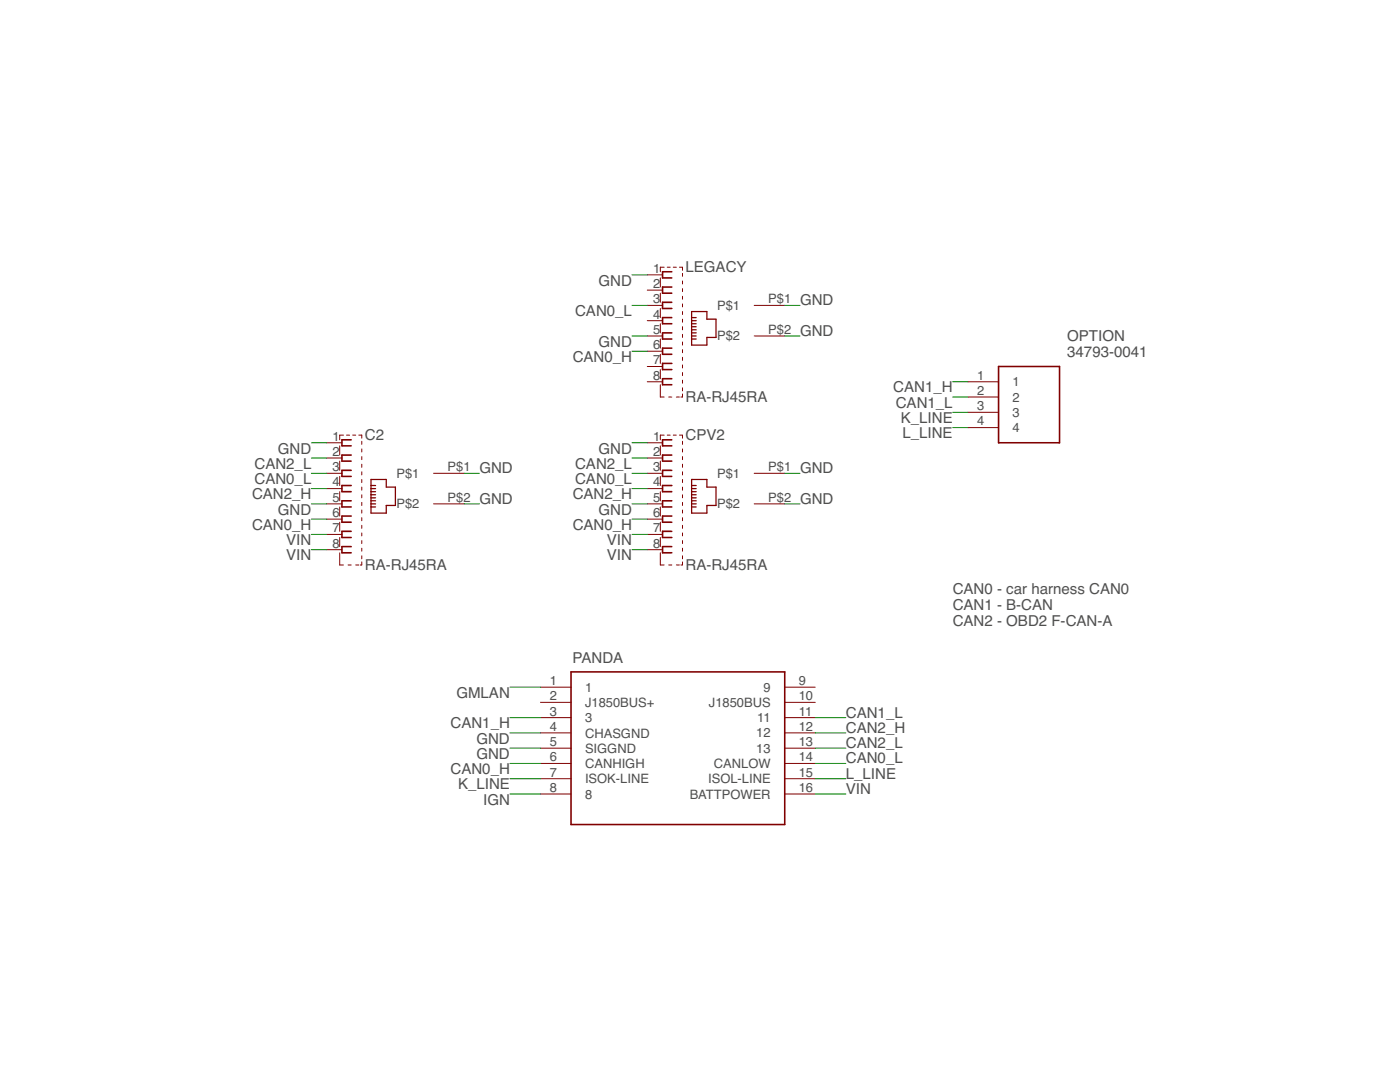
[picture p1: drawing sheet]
<?xml version="1.0" encoding="utf-8"?>
<!DOCTYPE eagle SYSTEM "eagle.dtd">
<eagle version="8.3.2">
<drawing>
<settings>
<setting alwaysvectorfont="no"/>
<setting verticaltext="up"/>
</settings>
<grid distance="0.1" unitdist="inch" unit="inch" style="lines" multiple="1" display="no" altdistance="0.01" altunitdist="inch" altunit="inch"/>
<schematic xreflabel="%F%N/%S.%C%R" xrefpart="/%S.%C%R">
<libraries>
<library name="comma.ai">
<symbols>
<symbol name="OBDII">
<wire x1="-17.78" y1="12.7" x2="-17.78" y2="-12.7" width="0.254" layer="94"/>
<wire x1="-17.78" y1="-12.7" x2="17.78" y2="-12.7" width="0.254" layer="94"/>
<wire x1="17.78" y1="-12.7" x2="17.78" y2="12.7" width="0.254" layer="94"/>
<wire x1="17.78" y1="12.7" x2="-17.78" y2="12.7" width="0.254" layer="94"/>
<pin name="1" x="-22.86" y="10.16" length="middle"/>
<pin name="J1850BUS+" x="-22.86" y="7.62" length="middle"/>
<pin name="3" x="-22.86" y="5.08" length="middle"/>
<pin name="CHASGND" x="-22.86" y="2.54" length="middle"/>
<pin name="SIGGND" x="-22.86" y="0" length="middle"/>
<pin name="CANHIGH" x="-22.86" y="-2.54" length="middle"/>
<pin name="ISOK-LINE" x="-22.86" y="-5.08" length="middle"/>
<pin name="8" x="-22.86" y="-7.62" length="middle"/>
<pin name="9" x="22.86" y="10.16" length="middle" rot="R180"/>
<pin name="J1850BUS" x="22.86" y="7.62" length="middle" rot="R180"/>
<pin name="11" x="22.86" y="5.08" length="middle" rot="R180"/>
<pin name="12" x="22.86" y="2.54" length="middle" rot="R180"/>
<pin name="13" x="22.86" y="0" length="middle" rot="R180"/>
<pin name="CANLOW" x="22.86" y="-2.54" length="middle" rot="R180"/>
<pin name="ISOL-LINE" x="22.86" y="-5.08" length="middle" rot="R180"/>
<pin name="BATTPOWER" x="22.86" y="-7.62" length="middle" rot="R180"/>
<text x="-17.526" y="14.224" size="1.778" layer="95">&gt;NAME</text>
</symbol>
<symbol name="JACK8SH">
<wire x1="1.524" y1="10.668" x2="0" y2="10.668" width="0.254" layer="94"/>
<wire x1="0" y1="10.668" x2="0" y2="9.652" width="0.254" layer="94"/>
<wire x1="0" y1="9.652" x2="1.524" y2="9.652" width="0.254" layer="94"/>
<wire x1="1.524" y1="8.128" x2="0" y2="8.128" width="0.254" layer="94"/>
<wire x1="0" y1="8.128" x2="0" y2="7.112" width="0.254" layer="94"/>
<wire x1="0" y1="7.112" x2="1.524" y2="7.112" width="0.254" layer="94"/>
<wire x1="1.524" y1="5.588" x2="0" y2="5.588" width="0.254" layer="94"/>
<wire x1="0" y1="5.588" x2="0" y2="4.572" width="0.254" layer="94"/>
<wire x1="0" y1="4.572" x2="1.524" y2="4.572" width="0.254" layer="94"/>
<wire x1="1.524" y1="3.048" x2="0" y2="3.048" width="0.254" layer="94"/>
<wire x1="0" y1="3.048" x2="0" y2="2.032" width="0.254" layer="94"/>
<wire x1="0" y1="2.032" x2="1.524" y2="2.032" width="0.254" layer="94"/>
<wire x1="1.524" y1="0.508" x2="0" y2="0.508" width="0.254" layer="94"/>
<wire x1="0" y1="0.508" x2="0" y2="-0.508" width="0.254" layer="94"/>
<wire x1="0" y1="-0.508" x2="1.524" y2="-0.508" width="0.254" layer="94"/>
<wire x1="1.524" y1="-2.032" x2="0" y2="-2.032" width="0.254" layer="94"/>
<wire x1="0" y1="-2.032" x2="0" y2="-3.048" width="0.254" layer="94"/>
<wire x1="0" y1="-3.048" x2="1.524" y2="-3.048" width="0.254" layer="94"/>
<wire x1="1.524" y1="-4.572" x2="0" y2="-4.572" width="0.254" layer="94"/>
<wire x1="0" y1="-4.572" x2="0" y2="-5.588" width="0.254" layer="94"/>
<wire x1="0" y1="-5.588" x2="1.524" y2="-5.588" width="0.254" layer="94"/>
<wire x1="1.524" y1="-7.112" x2="0" y2="-7.112" width="0.254" layer="94"/>
<wire x1="0" y1="-7.112" x2="0" y2="-8.128" width="0.254" layer="94"/>
<wire x1="0" y1="-8.128" x2="1.524" y2="-8.128" width="0.254" layer="94"/>
<wire x1="-0.381" y1="-10.16" x2="0.254" y2="-10.16" width="0.127" layer="94"/>
<wire x1="1.016" y1="-10.16" x2="1.524" y2="-10.16" width="0.127" layer="94"/>
<wire x1="2.286" y1="-10.16" x2="2.794" y2="-10.16" width="0.127" layer="94"/>
<wire x1="3.048" y1="-10.16" x2="3.302" y2="-10.16" width="0.127" layer="94"/>
<wire x1="3.302" y1="-10.16" x2="3.302" y2="-9.652" width="0.127" layer="94"/>
<wire x1="3.302" y1="9.906" x2="3.302" y2="10.414" width="0.127" layer="94"/>
<wire x1="3.302" y1="10.922" x2="3.302" y2="11.43" width="0.127" layer="94"/>
<wire x1="3.302" y1="11.43" x2="2.794" y2="11.43" width="0.127" layer="94"/>
<wire x1="2.286" y1="11.43" x2="1.778" y2="11.43" width="0.127" layer="94"/>
<wire x1="1.27" y1="11.43" x2="0.762" y2="11.43" width="0.127" layer="94"/>
<wire x1="0.254" y1="11.43" x2="-0.381" y2="11.43" width="0.127" layer="94"/>
<wire x1="-0.381" y1="11.43" x2="-0.381" y2="10.668" width="0.127" layer="94"/>
<wire x1="-0.381" y1="9.652" x2="-0.381" y2="8.128" width="0.127" layer="94"/>
<wire x1="-0.381" y1="7.112" x2="-0.381" y2="5.588" width="0.127" layer="94"/>
<wire x1="-0.381" y1="4.572" x2="-0.381" y2="3.048" width="0.127" layer="94"/>
<wire x1="-0.381" y1="2.032" x2="-0.381" y2="0.508" width="0.127" layer="94"/>
<wire x1="-0.381" y1="-0.508" x2="-0.381" y2="-2.032" width="0.127" layer="94"/>
<wire x1="-0.381" y1="-3.048" x2="-0.381" y2="-4.572" width="0.127" layer="94"/>
<wire x1="-0.381" y1="-5.588" x2="-0.381" y2="-7.112" width="0.127" layer="94"/>
<wire x1="-0.381" y1="-8.128" x2="-0.381" y2="-10.16" width="0.127" layer="94"/>
<wire x1="4.826" y1="4.064" x2="4.826" y2="3.048" width="0.1998" layer="94"/>
<wire x1="4.826" y1="3.048" x2="4.826" y2="2.54" width="0.1998" layer="94"/>
<wire x1="4.826" y1="2.54" x2="4.826" y2="2.032" width="0.1998" layer="94"/>
<wire x1="4.826" y1="2.032" x2="4.826" y2="1.524" width="0.1998" layer="94"/>
<wire x1="4.826" y1="1.524" x2="4.826" y2="1.016" width="0.1998" layer="94"/>
<wire x1="4.826" y1="1.016" x2="4.826" y2="0.508" width="0.1998" layer="94"/>
<wire x1="4.826" y1="0.508" x2="4.826" y2="0" width="0.1998" layer="94"/>
<wire x1="4.826" y1="0" x2="4.826" y2="-0.508" width="0.1998" layer="94"/>
<wire x1="4.826" y1="-0.508" x2="4.826" y2="-1.524" width="0.1998" layer="94"/>
<wire x1="4.826" y1="-1.524" x2="7.366" y2="-1.524" width="0.1998" layer="94"/>
<wire x1="7.366" y1="-1.524" x2="7.366" y2="-0.254" width="0.1998" layer="94"/>
<wire x1="7.366" y1="-0.254" x2="8.89" y2="-0.254" width="0.1998" layer="94"/>
<wire x1="8.89" y1="-0.254" x2="8.89" y2="2.794" width="0.1998" layer="94"/>
<wire x1="8.89" y1="2.794" x2="7.366" y2="2.794" width="0.1998" layer="94"/>
<wire x1="7.366" y1="2.794" x2="7.366" y2="4.064" width="0.1998" layer="94"/>
<wire x1="7.366" y1="4.064" x2="4.826" y2="4.064" width="0.1998" layer="94"/>
<wire x1="4.826" y1="3.048" x2="5.588" y2="3.048" width="0.1998" layer="94"/>
<wire x1="4.826" y1="2.54" x2="5.588" y2="2.54" width="0.1998" layer="94"/>
<wire x1="4.826" y1="2.032" x2="5.588" y2="2.032" width="0.1998" layer="94"/>
<wire x1="4.826" y1="1.524" x2="5.588" y2="1.524" width="0.1998" layer="94"/>
<wire x1="4.826" y1="1.016" x2="5.588" y2="1.016" width="0.1998" layer="94"/>
<wire x1="4.826" y1="0.508" x2="5.588" y2="0.508" width="0.1998" layer="94"/>
<wire x1="4.826" y1="0" x2="5.588" y2="0" width="0.1998" layer="94"/>
<wire x1="4.826" y1="-0.508" x2="5.588" y2="-0.508" width="0.1998" layer="94"/>
<wire x1="3.302" y1="8.636" x2="3.302" y2="9.144" width="0.127" layer="94"/>
<wire x1="3.302" y1="7.366" x2="3.302" y2="7.874" width="0.127" layer="94"/>
<wire x1="3.302" y1="6.096" x2="3.302" y2="6.604" width="0.127" layer="94"/>
<wire x1="3.302" y1="4.826" x2="3.302" y2="5.334" width="0.127" layer="94"/>
<wire x1="3.302" y1="3.556" x2="3.302" y2="4.064" width="0.127" layer="94"/>
<wire x1="3.302" y1="2.286" x2="3.302" y2="2.794" width="0.127" layer="94"/>
<wire x1="3.302" y1="1.016" x2="3.302" y2="1.524" width="0.127" layer="94"/>
<wire x1="3.302" y1="-0.254" x2="3.302" y2="0.254" width="0.127" layer="94"/>
<wire x1="3.302" y1="-1.524" x2="3.302" y2="-1.016" width="0.127" layer="94"/>
<wire x1="3.302" y1="-2.794" x2="3.302" y2="-2.286" width="0.127" layer="94"/>
<wire x1="3.302" y1="-4.064" x2="3.302" y2="-3.556" width="0.127" layer="94"/>
<wire x1="3.302" y1="-5.334" x2="3.302" y2="-4.826" width="0.127" layer="94"/>
<wire x1="3.302" y1="-6.604" x2="3.302" y2="-6.096" width="0.127" layer="94"/>
<wire x1="3.302" y1="-7.874" x2="3.302" y2="-7.366" width="0.127" layer="94"/>
<wire x1="3.302" y1="-9.144" x2="3.302" y2="-8.636" width="0.127" layer="94"/>
<text x="3.81" y="10.668" size="1.778" layer="95">&gt;NAME</text>
<text x="3.81" y="-10.922" size="1.778" layer="96">&gt;VALUE</text>
<pin name="1" x="-2.54" y="10.16" visible="pad" length="short" direction="pas" swaplevel="1"/>
<pin name="2" x="-2.54" y="7.62" visible="pad" length="short" direction="pas" swaplevel="1"/>
<pin name="3" x="-2.54" y="5.08" visible="pad" length="short" direction="pas" swaplevel="1"/>
<pin name="4" x="-2.54" y="2.54" visible="pad" length="short" direction="pas" swaplevel="1"/>
<pin name="5" x="-2.54" y="0" visible="pad" length="short" direction="pas" swaplevel="1"/>
<pin name="6" x="-2.54" y="-2.54" visible="pad" length="short" direction="pas" swaplevel="1"/>
<pin name="7" x="-2.54" y="-5.08" visible="pad" length="short" direction="pas" swaplevel="1"/>
<pin name="8" x="-2.54" y="-7.62" visible="pad" length="short" direction="pas" swaplevel="1"/>
<pin name="P$1" x="20.32" y="5.08" length="middle" rot="R180"/>
<pin name="P$2" x="20.32" y="0" length="middle" rot="R180"/>
</symbol>
</symbols>
<devicesets>
<deviceset name="OBDII-FEMALE" prefix="J">
<gates>
<gate name="G$1" symbol="OBDII" x="0" y="0"/>
</gates>
<devices>
<device name="FEMALE" package="OBDII-FEMALE">
<connects>
<connect gate="G$1" pin="1" pad="1"/>
<connect gate="G$1" pin="11" pad="11"/>
<connect gate="G$1" pin="12" pad="12"/>
<connect gate="G$1" pin="13" pad="13"/>
<connect gate="G$1" pin="3" pad="3"/>
<connect gate="G$1" pin="8" pad="8"/>
<connect gate="G$1" pin="9" pad="9"/>
<connect gate="G$1" pin="BATTPOWER" pad="16"/>
<connect gate="G$1" pin="CANHIGH" pad="6"/>
<connect gate="G$1" pin="CANLOW" pad="14"/>
<connect gate="G$1" pin="CHASGND" pad="4"/>
<connect gate="G$1" pin="ISOK-LINE" pad="7"/>
<connect gate="G$1" pin="ISOL-LINE" pad="15"/>
<connect gate="G$1" pin="J1850BUS" pad="10"/>
<connect gate="G$1" pin="J1850BUS+" pad="2"/>
<connect gate="G$1" pin="SIGGND" pad="5"/>
</connects>
<technologies>
<technology name=""/>
</technologies>
</device>
</devices>
</deviceset>
<deviceset name="RA-RJ45" prefix="J">
<gates>
<gate name="G$1" symbol="JACK8SH" x="0" y="0"/>
</gates>
<devices>
<device name="RA" package="RA-RJ45">
<connects>
<connect gate="G$1" pin="1" pad="1"/>
<connect gate="G$1" pin="2" pad="2"/>
<connect gate="G$1" pin="3" pad="3"/>
<connect gate="G$1" pin="4" pad="4"/>
<connect gate="G$1" pin="5" pad="5"/>
<connect gate="G$1" pin="6" pad="6"/>
<connect gate="G$1" pin="7" pad="7"/>
<connect gate="G$1" pin="8" pad="8"/>
<connect gate="G$1" pin="P$1" pad="P$1"/>
<connect gate="G$1" pin="P$2" pad="P$2"/>
</connects>
<technologies>
<technology name=""/>
</technologies>
</device>
<device name="RA-2" package="RA-RJ45-2">
<connects>
<connect gate="G$1" pin="1" pad="1"/>
<connect gate="G$1" pin="2" pad="2"/>
<connect gate="G$1" pin="3" pad="3"/>
<connect gate="G$1" pin="4" pad="4"/>
<connect gate="G$1" pin="5" pad="5"/>
<connect gate="G$1" pin="6" pad="6"/>
<connect gate="G$1" pin="7" pad="7"/>
<connect gate="G$1" pin="8" pad="8"/>
<connect gate="G$1" pin="P$1" pad="P$1"/>
<connect gate="G$1" pin="P$2" pad="P$2"/>
</connects>
<technologies>
<technology name=""/>
</technologies>
</device>
</devices>
</deviceset>
</devicesets>
</library>
<library name="34793-0041">
<symbols>
<symbol name="34793-0041">
<wire x1="5.08" y1="2.54" x2="15.24" y2="2.54" width="0.254" layer="94"/>
<wire x1="15.24" y1="-10.16" x2="15.24" y2="2.54" width="0.254" layer="94"/>
<wire x1="15.24" y1="-10.16" x2="5.08" y2="-10.16" width="0.254" layer="94"/>
<wire x1="5.08" y1="2.54" x2="5.08" y2="-10.16" width="0.254" layer="94"/>
<text x="16.51" y="7.62" size="1.778" layer="95" align="center-left">&gt;NAME</text>
<text x="16.51" y="5.08" size="1.778" layer="96" align="center-left">&gt;VALUE</text>
<pin name="1" x="0" y="0" length="middle"/>
<pin name="2" x="0" y="-2.54" length="middle"/>
<pin name="3" x="0" y="-5.08" length="middle"/>
<pin name="4" x="0" y="-7.62" length="middle"/>
</symbol>
</symbols>
<devicesets>
<deviceset name="34793-0041" prefix="J">
<gates>
<gate name="G$1" symbol="34793-0041" x="0" y="0"/>
</gates>
<devices>
<device name="" package="347930041">
<connects>
<connect gate="G$1" pin="1" pad="1"/>
<connect gate="G$1" pin="2" pad="2"/>
<connect gate="G$1" pin="3" pad="3"/>
<connect gate="G$1" pin="4" pad="4"/>
</connects>
<technologies>
<technology name="">
<attribute name="DESCRIPTION" value="Automotive Connectors 4P 1R MINI50 HEADER R/A UNSEALED GRAY" constant="no"/>
<attribute name="HEIGHT" value="10.02mm" constant="no"/>
<attribute name="MANUFACTURER_NAME" value="Molex" constant="no"/>
<attribute name="MANUFACTURER_PART_NUMBER" value="34793-0041" constant="no"/>
<attribute name="MOUSER_PART_NUMBER" value="538-34793-0041" constant="no"/>
<attribute name="MOUSER_PRICE-STOCK" value="https://www.mouser.co.uk/ProductDetail/Molex/34793-0041?qs=rBzrYveeBvH%2F3SY9c%252B8C6w%3D%3D" constant="no"/>
</technology>
</technologies>
</device>
</devices>
</deviceset>
</devicesets>
</library>
</libraries>
<attributes>
</attributes>
<variantdefs>
</variantdefs>
<classes>
<class number="0" name="default" width="0.508" drill="0">
</class>
<class number="1" name="PWR" width="0.8128" drill="0">
<clearance class="1" value="0.254"/>
</class>
</classes>
<parts>
<part name="PANDA" library="comma.ai" deviceset="OBDII-FEMALE" device="FEMALE"/>
<part name="LEGACY" library="comma.ai" deviceset="RA-RJ45" device="RA"/>
<part name="CPV2" library="comma.ai" deviceset="RA-RJ45" device="RA"/>
<part name="OPTION" library="34793-0041" deviceset="34793-0041" device=""/>
<part name="C2" library="comma.ai" deviceset="RA-RJ45" device="RA"/>
</parts>
<sheets>
<sheet>
<plain>
<text x="20.32" y="33.02" size="1.778" layer="95">CAN0 - car harness CAN0
CAN1 - B-CAN
CAN2 - OBD2 F-CAN-A</text>
</plain>
<instances>
<instance part="PANDA" gate="G$1" x="-25.4" y="12.7"/>
<instance part="LEGACY" gate="G$1" x="-27.94" y="81.28"/>
<instance part="CPV2" gate="G$1" x="-27.94" y="53.34"/>
<instance part="OPTION" gate="G$1" x="22.86" y="73.66"/>
<instance part="C2" gate="G$1" x="-81.28" y="53.34"/>
</instances>
<busses>
</busses>
<nets>
<net name="GND" class="1">
<segment>
<pinref part="PANDA" gate="G$1" pin="CHASGND"/>
<wire x1="-48.26" y1="15.24" x2="-53.34" y2="15.24" width="0.1524" layer="91"/>
<label x="-53.34" y="15.24" size="1.778" layer="95" rot="R180"/>
</segment>
<segment>
<pinref part="PANDA" gate="G$1" pin="SIGGND"/>
<wire x1="-48.26" y1="12.7" x2="-53.34" y2="12.7" width="0.1524" layer="91"/>
<label x="-53.34" y="12.7" size="1.778" layer="95" rot="R180"/>
</segment>
<segment>
<pinref part="LEGACY" gate="G$1" pin="1"/>
<wire x1="-30.48" y1="91.44" x2="-33.02" y2="91.44" width="0.1524" layer="91"/>
<label x="-33.02" y="91.44" size="1.778" layer="95" rot="R180"/>
</segment>
<segment>
<pinref part="LEGACY" gate="G$1" pin="5"/>
<wire x1="-30.48" y1="81.28" x2="-33.02" y2="81.28" width="0.1524" layer="91"/>
<label x="-33.02" y="81.28" size="1.778" layer="95" rot="R180"/>
</segment>
<segment>
<pinref part="CPV2" gate="G$1" pin="1"/>
<wire x1="-30.48" y1="63.5" x2="-33.02" y2="63.5" width="0.1524" layer="91"/>
<label x="-33.02" y="63.5" size="1.778" layer="95" rot="R180"/>
</segment>
<segment>
<pinref part="CPV2" gate="G$1" pin="5"/>
<wire x1="-30.48" y1="53.34" x2="-33.02" y2="53.34" width="0.1524" layer="91"/>
<label x="-33.02" y="53.34" size="1.778" layer="95" rot="R180"/>
</segment>
<segment>
<pinref part="LEGACY" gate="G$1" pin="P$1"/>
<wire x1="-7.62" y1="86.36" x2="-5.08" y2="86.36" width="0.1524" layer="91"/>
<label x="-5.08" y="86.36" size="1.778" layer="95"/>
</segment>
<segment>
<pinref part="LEGACY" gate="G$1" pin="P$2"/>
<wire x1="-7.62" y1="81.28" x2="-5.08" y2="81.28" width="0.1524" layer="91"/>
<label x="-5.08" y="81.28" size="1.778" layer="95"/>
</segment>
<segment>
<pinref part="CPV2" gate="G$1" pin="P$1"/>
<wire x1="-7.62" y1="58.42" x2="-5.08" y2="58.42" width="0.1524" layer="91"/>
<label x="-5.08" y="58.42" size="1.778" layer="95"/>
</segment>
<segment>
<pinref part="CPV2" gate="G$1" pin="P$2"/>
<wire x1="-7.62" y1="53.34" x2="-5.08" y2="53.34" width="0.1524" layer="91"/>
<label x="-5.08" y="53.34" size="1.778" layer="95"/>
</segment>
<segment>
<pinref part="C2" gate="G$1" pin="1"/>
<wire x1="-83.82" y1="63.5" x2="-86.36" y2="63.5" width="0.1524" layer="91"/>
<label x="-86.36" y="63.5" size="1.778" layer="95" rot="R180"/>
</segment>
<segment>
<pinref part="C2" gate="G$1" pin="5"/>
<wire x1="-83.82" y1="53.34" x2="-86.36" y2="53.34" width="0.1524" layer="91"/>
<label x="-86.36" y="53.34" size="1.778" layer="95" rot="R180"/>
</segment>
<segment>
<pinref part="C2" gate="G$1" pin="P$1"/>
<wire x1="-60.96" y1="58.42" x2="-58.42" y2="58.42" width="0.1524" layer="91"/>
<label x="-58.42" y="58.42" size="1.778" layer="95"/>
</segment>
<segment>
<pinref part="C2" gate="G$1" pin="P$2"/>
<wire x1="-60.96" y1="53.34" x2="-58.42" y2="53.34" width="0.1524" layer="91"/>
<label x="-58.42" y="53.34" size="1.778" layer="95"/>
</segment>
</net>
<net name="L_LINE" class="0">
<segment>
<pinref part="PANDA" gate="G$1" pin="ISOL-LINE"/>
<wire x1="-2.54" y1="7.62" x2="2.54" y2="7.62" width="0.1524" layer="91"/>
<label x="2.54" y="7.62" size="1.778" layer="95"/>
</segment>
<segment>
<pinref part="OPTION" gate="G$1" pin="4"/>
<wire x1="22.86" y1="66.04" x2="20.32" y2="66.04" width="0.1524" layer="91"/>
<label x="20.32" y="66.04" size="1.778" layer="95" rot="R180"/>
</segment>
</net>
<net name="K_LINE" class="0">
<segment>
<pinref part="PANDA" gate="G$1" pin="ISOK-LINE"/>
<wire x1="-48.26" y1="7.62" x2="-53.34" y2="7.62" width="0.1524" layer="91"/>
<label x="-53.34" y="7.62" size="1.778" layer="95" rot="R180"/>
</segment>
<segment>
<pinref part="OPTION" gate="G$1" pin="3"/>
<wire x1="22.86" y1="68.58" x2="20.32" y2="68.58" width="0.1524" layer="91"/>
<label x="20.32" y="68.58" size="1.778" layer="95" rot="R180"/>
</segment>
</net>
<net name="IGN" class="1">
<segment>
<pinref part="PANDA" gate="G$1" pin="8"/>
<wire x1="-48.26" y1="5.08" x2="-53.34" y2="5.08" width="0.1524" layer="91"/>
<label x="-53.34" y="5.08" size="1.778" layer="95" rot="R180"/>
</segment>
</net>
<net name="VIN" class="1">
<segment>
<pinref part="PANDA" gate="G$1" pin="BATTPOWER"/>
<wire x1="-2.54" y1="5.08" x2="2.54" y2="5.08" width="0.1524" layer="91"/>
<label x="2.54" y="5.08" size="1.778" layer="95"/>
</segment>
<segment>
<pinref part="CPV2" gate="G$1" pin="7"/>
<wire x1="-30.48" y1="48.26" x2="-33.02" y2="48.26" width="0.1524" layer="91"/>
<label x="-33.02" y="48.26" size="1.778" layer="95" rot="R180"/>
</segment>
<segment>
<pinref part="CPV2" gate="G$1" pin="8"/>
<wire x1="-30.48" y1="45.72" x2="-33.02" y2="45.72" width="0.1524" layer="91"/>
<label x="-33.02" y="45.72" size="1.778" layer="95" rot="R180"/>
</segment>
<segment>
<pinref part="C2" gate="G$1" pin="7"/>
<wire x1="-83.82" y1="48.26" x2="-86.36" y2="48.26" width="0.1524" layer="91"/>
<label x="-86.36" y="48.26" size="1.778" layer="95" rot="R180"/>
</segment>
<segment>
<pinref part="C2" gate="G$1" pin="8"/>
<wire x1="-83.82" y1="45.72" x2="-86.36" y2="45.72" width="0.1524" layer="91"/>
<label x="-86.36" y="45.72" size="1.778" layer="95" rot="R180"/>
</segment>
</net>
<net name="CAN2_H" class="0">
<segment>
<pinref part="PANDA" gate="G$1" pin="12"/>
<wire x1="-2.54" y1="15.24" x2="2.54" y2="15.24" width="0.1524" layer="91"/>
<label x="2.54" y="15.24" size="1.778" layer="95"/>
</segment>
<segment>
<pinref part="CPV2" gate="G$1" pin="4"/>
<wire x1="-30.48" y1="55.88" x2="-33.02" y2="55.88" width="0.1524" layer="91"/>
<label x="-33.02" y="55.88" size="1.778" layer="95" rot="R180"/>
</segment>
<segment>
<pinref part="C2" gate="G$1" pin="4"/>
<wire x1="-83.82" y1="55.88" x2="-86.36" y2="55.88" width="0.1524" layer="91"/>
<label x="-86.36" y="55.88" size="1.778" layer="95" rot="R180"/>
</segment>
</net>
<net name="CAN2_L" class="0">
<segment>
<pinref part="PANDA" gate="G$1" pin="13"/>
<wire x1="-2.54" y1="12.7" x2="2.54" y2="12.7" width="0.1524" layer="91"/>
<label x="2.54" y="12.7" size="1.778" layer="95"/>
</segment>
<segment>
<pinref part="CPV2" gate="G$1" pin="2"/>
<wire x1="-30.48" y1="60.96" x2="-33.02" y2="60.96" width="0.1524" layer="91"/>
<label x="-33.02" y="60.96" size="1.778" layer="95" rot="R180"/>
</segment>
<segment>
<pinref part="C2" gate="G$1" pin="2"/>
<wire x1="-83.82" y1="60.96" x2="-86.36" y2="60.96" width="0.1524" layer="91"/>
<label x="-86.36" y="60.96" size="1.778" layer="95" rot="R180"/>
</segment>
</net>
<net name="CAN0_H" class="0">
<segment>
<pinref part="PANDA" gate="G$1" pin="CANHIGH"/>
<wire x1="-48.26" y1="10.16" x2="-53.34" y2="10.16" width="0.1524" layer="91"/>
<label x="-53.34" y="10.16" size="1.778" layer="95" rot="R180"/>
</segment>
<segment>
<pinref part="LEGACY" gate="G$1" pin="6"/>
<wire x1="-30.48" y1="78.74" x2="-33.02" y2="78.74" width="0.1524" layer="91"/>
<label x="-33.02" y="78.74" size="1.778" layer="95" rot="R180"/>
</segment>
<segment>
<pinref part="CPV2" gate="G$1" pin="6"/>
<wire x1="-30.48" y1="50.8" x2="-33.02" y2="50.8" width="0.1524" layer="91"/>
<label x="-33.02" y="50.8" size="1.778" layer="95" rot="R180"/>
</segment>
<segment>
<pinref part="C2" gate="G$1" pin="6"/>
<wire x1="-83.82" y1="50.8" x2="-86.36" y2="50.8" width="0.1524" layer="91"/>
<label x="-86.36" y="50.8" size="1.778" layer="95" rot="R180"/>
</segment>
</net>
<net name="CAN1_H" class="0">
<segment>
<pinref part="PANDA" gate="G$1" pin="3"/>
<wire x1="-48.26" y1="17.78" x2="-53.34" y2="17.78" width="0.1524" layer="91"/>
<label x="-53.34" y="17.78" size="1.778" layer="95" rot="R180"/>
</segment>
<segment>
<pinref part="OPTION" gate="G$1" pin="1"/>
<wire x1="22.86" y1="73.66" x2="20.32" y2="73.66" width="0.1524" layer="91"/>
<label x="20.32" y="73.66" size="1.778" layer="95" rot="R180"/>
</segment>
</net>
<net name="GMLAN" class="0">
<segment>
<pinref part="PANDA" gate="G$1" pin="1"/>
<wire x1="-48.26" y1="22.86" x2="-53.34" y2="22.86" width="0.1524" layer="91"/>
<label x="-53.34" y="22.86" size="1.778" layer="95" rot="R180"/>
</segment>
</net>
<net name="CAN0_L" class="0">
<segment>
<pinref part="LEGACY" gate="G$1" pin="3"/>
<wire x1="-30.48" y1="86.36" x2="-33.02" y2="86.36" width="0.1524" layer="91"/>
<label x="-33.02" y="86.36" size="1.778" layer="95" rot="R180"/>
</segment>
<segment>
<pinref part="PANDA" gate="G$1" pin="CANLOW"/>
<wire x1="-2.54" y1="10.16" x2="2.54" y2="10.16" width="0.1524" layer="91"/>
<label x="2.54" y="10.16" size="1.778" layer="95"/>
</segment>
<segment>
<pinref part="CPV2" gate="G$1" pin="3"/>
<wire x1="-30.48" y1="58.42" x2="-33.02" y2="58.42" width="0.1524" layer="91"/>
<label x="-33.02" y="58.42" size="1.778" layer="95" rot="R180"/>
</segment>
<segment>
<pinref part="C2" gate="G$1" pin="3"/>
<wire x1="-83.82" y1="58.42" x2="-86.36" y2="58.42" width="0.1524" layer="91"/>
<label x="-86.36" y="58.42" size="1.778" layer="95" rot="R180"/>
</segment>
</net>
<net name="CAN1_L" class="0">
<segment>
<pinref part="PANDA" gate="G$1" pin="11"/>
<wire x1="-2.54" y1="17.78" x2="2.54" y2="17.78" width="0.1524" layer="91"/>
<label x="2.54" y="17.78" size="1.778" layer="95"/>
</segment>
<segment>
<pinref part="OPTION" gate="G$1" pin="2"/>
<wire x1="22.86" y1="71.12" x2="20.32" y2="71.12" width="0.1524" layer="91"/>
<label x="20.32" y="71.12" size="1.778" layer="95" rot="R180"/>
</segment>
</net>
</nets>
</sheet>
</sheets>
<errors>
<approved hash="106,1,-48.26,22.86,GMLAN,,,,,"/>
<approved hash="106,1,-48.26,5.08,IGN,,,,,"/>
<approved hash="106,1,-48.26,7.62,K_LINE,,,,,"/>
<approved hash="106,1,-2.54,7.62,L_LINE,,,,,"/>
</errors>
</schematic>
</drawing>
<compatibility>
<note version="6.3" minversion="6.2.2" severity="warning">
Since Version 6.2.2 text objects can contain more than one line,
which will not be processed correctly with this version.
</note>
</compatibility>
</eagle>
